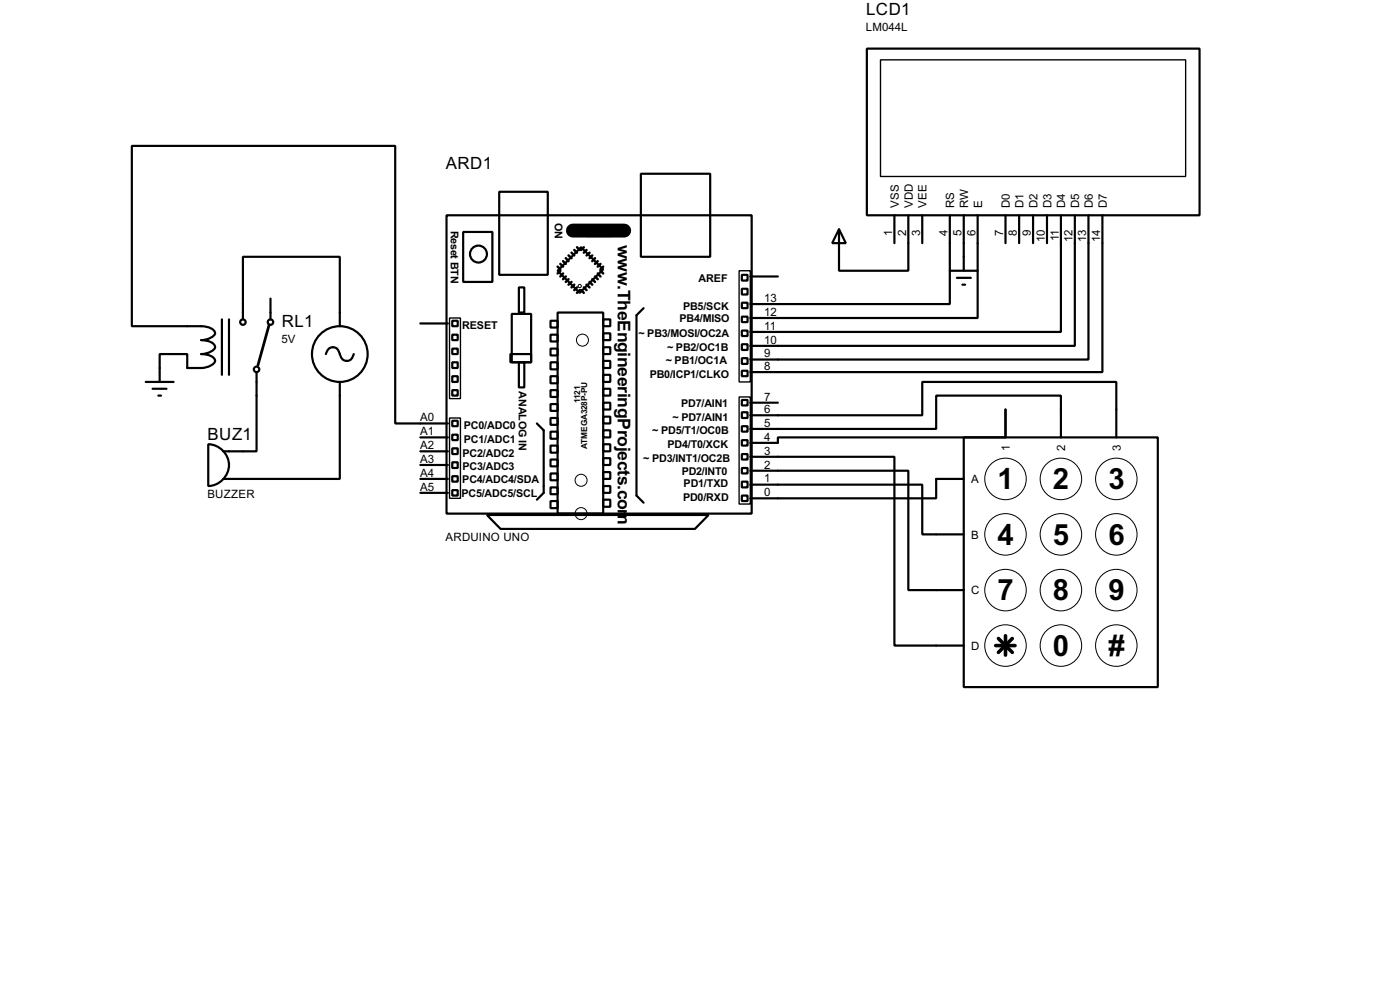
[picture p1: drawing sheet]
<svg xmlns="http://www.w3.org/2000/svg" width="256mm" height="180mm" viewBox="0 0 256 180" stroke-linecap="round" stroke-linejoin="round" font-family="sans-serif">
<g fill="none" stroke="#000" stroke-width=".4">
<path d="M158.8 8.9h61v30.5h-61zM81.8 39.4h55.9v54.6h-55.9zM91.5 35.1h8.9v15.2h-8.9zM117.4 31.8h12.7v15.2h-12.7zM163.9 39.4v5.1M166.4 39.4v10.2h-12.7v-7.6M169 39.4v5.1M174 39.4v16.3h-36.5M176.6 39.4v10.2M179.1 39.4v18.8h-41.6M184.2 39.4v5.1M186.7 39.4v5.1"/>
<path d="M189.3 39.4v5.1M191.8 39.4v5.1M194.4 39.4v21.4h-56.9M196.9 39.4v23.9h-59.4M199.4 39.4v26.4h-61.9M202 39.4v28.7h-64.5M40.7 58.5v10.1M42 58.5v10.1M44.5 58.5v-11.5h17.8v12.7M49.6 54.7v3.8M77 59.2h5.1M82.9 58.7h1v1h-1z"/>
<path d="M84.9 42.5h5.3v9.1h-5.3zM93.8 57.5h3.5v8.8h-3.5zM95.1 52.6h1v4.6h-1zM100.9 58.7h1.3v1.3h-1.3zM102.2 57.2h8.3v36.8h-8.3zM102.2 49.6l4.3-4.3 4 4-4.3 4.3zM107.5 41.2h4.6v2h-4.6zM110.5 58.5h1.3v1.2h-1.3zM117.9 56.4l-1.3 1.3v33l1.3 1.3M135.9 50.3h1.1v1.1h-1.1zM135.9 55.4h1.1v1h-1.1zM135.9 58h1.1v1h-1.1z"/>
<path d="M135.9 52.9h1.1v1h-1.1zM137.5 50.6h5M153.7 42l1.3 2.5h-2.5zM174 49.6h5.1M175.3 50.9h2.6M176.3 52.1h.5M26.7 69.9h5.1M28 71.2h2.5M29 72.4h.5M29.3 69.9v-5.1h5v2.6a7 7 0 0 0 4.3-.5 .9 .9 0 0 0 .7-1.2 2.8 2.8 0 0 0-2.4-.9 2.68 2.68 0 0 0 2.5-1.2 1.47 1.47 0 0 0-1.3-1.2l-1.2-.1a2.68 2.68 0 0 0 2.5-1.3 2.33 2.33 0 0 0-2.5-1.3h-12.7v-33h48.2v50.8h9.7M47 68.1v14.5h-6.1M59.7 64.8a1.28 1.28 0 0 1 1.3-1.3 1.28 1.28 0 0 1 1.3 1.3 1.28 1.28 0 0 0 1.2 1.3 1.28 1.28 0 0 0 1.3-1.3"/>
<path d="M62.3 69.9v17.8h-21.4M82.9 61.3h1v1h-1zM82.9 66.3h1v1.1h-1zM82.9 71.4h1v1h-1zM82.9 68.9h1v1h-1zM82.9 63.8h1v1h-1zM82.9 77h1v1h-1zM82.9 79.6h1v1h-1zM93.5 64.8h3.8v1.5h-3.8zM95.1 66.3h1v4.6h-1zM98.4 77.5l1.2 1.3v11.4l-1.2 1.3M100.9 61.3h1.3v1.2h-1.3z"/>
<path d="M100.9 63.8h1.3v1.3h-1.3zM100.9 66.3h1.3v1.3h-1.3zM100.9 68.9h1.3v1.3h-1.3zM100.9 71.4h1.3v1.3h-1.3zM100.9 74h1.3v1.2h-1.3zM100.9 76.5h1.3v1.3h-1.3zM100.9 79h1.3v1.3h-1.3zM110.5 61h1.3v1.3h-1.3zM110.5 63.6h1.3v1.2h-1.3zM110.5 66.1h1.3v1.3h-1.3zM110.5 68.6h1.3v1.3h-1.3zM110.5 71.2h1.3v1.2h-1.3z"/>
<path d="M110.5 73.7h1.3v1.3h-1.3zM110.5 76.3h1.3v1.2h-1.3zM110.5 78.8h1.3v1.3h-1.3zM135.9 60.5h1.1v1h-1.1zM135.9 63h1.1v1.1h-1.1zM135.9 65.6h1.1v1h-1.1zM135.9 67.9h1.1v1h-1.1zM135.9 73.2h1.1v1h-1.1zM135.9 75.5h1.1v1h-1.1zM135.9 78h1.1v1h-1.1zM137.5 78.5h34v-6.1h22.9v7.7M137.5 76h31.5v-6.1h35.5v10.2"/>
<path d="M137.5 73.7h5M38.2 81.3a3.8 3.8 0 0 1 3.8 3.8 3.8 3.8 0 0 1-3.8 3.9zM77 90.2h5.1M77 87.7h5.1M77 85.1h5.1M77 82.6h5.1M77 80.1h5.1M82.9 82.1h1v1h-1zM82.9 84.6h1v1.1h-1zM82.9 87.2h1v1h-1zM82.9 89.7h1v1h-1zM89.2 94.3h40.6l-2.5 2.5h-35.6z"/>
<path d="M100.9 81.6h1.3v1.3h-1.3zM100.9 84.1h1.3v1.3h-1.3zM100.9 86.7h1.3v1.2h-1.3zM100.9 89.2h1.3v1.3h-1.3zM100.9 91.7h1.3v1.3h-1.3zM110.5 81.3h1.3v1.3h-1.3zM110.5 83.9h1.3v1.2h-1.3zM110.5 86.4h1.3v1.3h-1.3zM110.5 89h1.3v1.2h-1.3zM110.5 91.5h1.3v1.3h-1.3zM135.9 80.6h1.1v1h-1.1zM135.9 83.1h1.1v1h-1.1z"/>
<path d="M135.9 85.7h1.1v1h-1.1zM135.9 88.2h1.1v1h-1.1zM135.9 90.7h1.1v1h-1.1zM137.5 88.7h31.5v9.1h7.6M137.5 86.2h28.9v21.8h10.2M137.5 83.6h26.4v34.6h12.7M176.6 80.1h35.5v45.7h-35.5zM176.6 87.7h-5.1v3.5h-34M184.2 80.1v-5.1v5.1h-41.7v1h-5"/>
<circle cx="44.5" cy="59" r=".5"/>
<circle cx="49.5" cy="59" r=".5"/>
<circle cx="87.6" cy="46.5" r="1.55"/>
<circle cx="47" cy="67.6" r=".5"/>
<circle cx="62.2" cy="64.8" r="5.1"/>
</g>
<path d="M105 42.2h9.4" fill="none" stroke="#000" stroke-width="2.6"/>
<g fill="none" stroke="#000" stroke-width=".45">
<path d="M102.2 48.8l.5 .5M102.7 48.3l.5 .5M102.7 49.6l-.5 .5M103.2 47.8l.5 .5M103.2 50.1l-.5 .5M103.7 47.3l.5 .5M103.7 50.6l-.5 .5M104.2 46.8l.5 .5M104.2 51.1l-.5 .5M104.7 46.3l.5 .5M104.7 51.6l-.5 .5M105.2 45.8l.5 .5"/>
<path d="M105.2 52.1l-.5 .5M105.7 45.3l.5 .5M105.7 52.6l-.5 .5M106.2 53.1l-.5 .5M106.5 53.1l.5 .5M107 52.6l.5 .5M107 45.3l-.5 .5M107.5 52.1l.5 .5M107.5 45.8l-.5 .5M108 51.6l.5 .5M108 46.3l-.5 .5M108.5 51.1l.5 .5"/>
<path d="M108.5 46.8l-.5 .5M109 50.6l.5 .5M109 47.3l-.5 .5M109.5 50.1l.5 .5M109.5 47.8l-.5 .5M110 49.6l.5 .5M110 48.3l-.5 .5M110.5 48.8l-.5 .5"/>
</g>
<g fill="none" stroke="#000" stroke-width=".18">
<circle cx="106.2" cy="52.4" r=".3"/>
<circle cx="106.7" cy="62.3" r="1.1"/>
<circle cx="106.4" cy="94" r="1.1"/>
<circle cx="106.4" cy="87.9" r="1.1"/>
<circle cx="184.2" cy="87.7" r="3.8"/>
<circle cx="184.2" cy="97.8" r="3.8"/>
<circle cx="194.3" cy="87.7" r="3.8"/>
<circle cx="194.3" cy="97.8" r="3.8"/>
<circle cx="204.5" cy="87.7" r="3.8"/>
<circle cx="204.5" cy="97.8" r="3.8"/>
<circle cx="184.2" cy="108" r="3.8"/>
<circle cx="184.2" cy="118.2" r="3.8"/>
<circle cx="194.3" cy="108" r="3.8"/>
<circle cx="194.3" cy="118.2" r="3.8"/>
<circle cx="204.5" cy="118.2" r="3.8"/>
<circle cx="204.5" cy="108" r="3.8"/>
</g>
<path d="M161.3 11h55.9v21.3h-55.9zM82.4 58.2h2v14.8h-2zM135.4 49.6h2.1v20.3h-2.1zM82.4 76.5h2v14.7h-2zM135.4 72.7h2.1v19.6h-2.1z" fill="none" stroke="#000" stroke-width=".25"/>
<path d="M49.3 59.5l-2 7.4" fill="none" stroke="#000" stroke-width=".5"/>
<path d="M182.4 118.2h3.6M182.9 116.9l2.6 2.5M184.2 116.4v3.5M185.5 116.9l-2.6 2.5" fill="none" stroke="#000" stroke-width=".65"/>
<g font-size="6">
<text x="182.7" y="89.6">1</text>
<text x="192.9" y="89.6">2</text>
<text x="203.1" y="89.6">3</text>
<text x="182.7" y="99.7">4</text>
<text x="192.9" y="99.7">5</text>
<text x="203.1" y="99.7">6</text>
<text x="182.7" y="109.9">7</text>
<text x="192.9" y="109.9">8</text>
<text x="203.1" y="109.9">9</text>
<text x="192.9" y="120.1">0</text>
<text x="203.1" y="120.1">#</text>
</g>
<g font-size="3.6">
<text x="113.2" y="44.8" transform="rotate(90 113.2 44.8)">w</text>
<text x="113.2" y="52.1" transform="rotate(90 113.2 52.1)">.TheEngineeringProjects.com</text>
</g>
<g font-size="3.5">
<text x="158.7" y="2.8">LCD1</text>
<text x="81.7" y="31">ARD1</text>
<text x="51.6" y="59.9">RL1</text>
<text x="38" y="80.5">BUZ1</text>
</g>
<g font-size="2.4">
<text x="158.6" y="5.6">LM044L</text>
<text x="164.7" y="38.1" transform="rotate(-90 164.7 38.1)">VSS</text>
<text x="167.2" y="38.1" transform="rotate(-90 167.2 38.1)">VDD</text>
<text x="169.8" y="38.1" transform="rotate(-90 169.8 38.1)">VEE</text>
<text x="174.8" y="38.1" transform="rotate(-90 174.8 38.1)">RS</text>
<text x="177.4" y="38.1" transform="rotate(-90 177.4 38.1)">RW</text>
<text x="179.9" y="38.1" transform="rotate(-90 179.9 38.1)">E</text>
<text x="185" y="38.1" transform="rotate(-90 185 38.1)">D0</text>
<text x="187.5" y="38.1" transform="rotate(-90 187.5 38.1)">D1</text>
<text x="190.1" y="38.1" transform="rotate(-90 190.1 38.1)">D2</text>
<text x="192.6" y="38.1" transform="rotate(-90 192.6 38.1)">D3</text>
<text x="195.2" y="38.1" transform="rotate(-90 195.2 38.1)">D4</text>
<text x="197.7" y="38.1" transform="rotate(-90 197.7 38.1)">D5</text>
<text x="200.2" y="38.1" transform="rotate(-90 200.2 38.1)">D6</text>
<text x="202.8" y="38.1" transform="rotate(-90 202.8 38.1)">D7</text>
<text x="163.5" y="43.1" transform="rotate(-90 163.5 43.1)">1</text>
<text x="166" y="43.1" transform="rotate(-90 166 43.1)">2</text>
<text x="168.6" y="43.1" transform="rotate(-90 168.6 43.1)">3</text>
<text x="173.6" y="43.1" transform="rotate(-90 173.6 43.1)">4</text>
<text x="176.2" y="43.1" transform="rotate(-90 176.2 43.1)">5</text>
<text x="178.7" y="43.1" transform="rotate(-90 178.7 43.1)">6</text>
<text x="183.8" y="43.1" transform="rotate(-90 183.8 43.1)">7</text>
<text x="186.3" y="43.1" transform="rotate(-90 186.3 43.1)">8</text>
<text x="188.9" y="43.1" transform="rotate(-90 188.9 43.1)">9</text>
<text x="191.4" y="44.3" transform="rotate(-90 191.4 44.3)">10</text>
<text x="194" y="44.1" transform="rotate(-90 194 44.1)">11</text>
<text x="196.5" y="44.3" transform="rotate(-90 196.5 44.3)">12</text>
<text x="199" y="44.2" transform="rotate(-90 199 44.2)">13</text>
<text x="201.6" y="44.2" transform="rotate(-90 201.6 44.2)">14</text>
<text x="140" y="57.8">12</text>
<text x="140" y="55.3">13</text>
<text x="51.6" y="62.8">5V</text>
<text x="140" y="65.4">9</text>
<text x="140" y="62.9">10</text>
<text x="140" y="60.3">11</text>
<text x="140" y="67.7">8</text>
<text x="77" y="77.1">A0</text>
<text x="140" y="75.6">6</text>
<text x="140" y="73.3">7</text>
<text x="77" y="82.2">A2</text>
<text x="77" y="79.7">A1</text>
<text x="140" y="83.2">3</text>
<text x="140" y="80.7">4</text>
<text x="140" y="78.1">5</text>
<text x="185" y="82.5" transform="rotate(-90 185 82.5)">1</text>
<text x="195.2" y="82.5" transform="rotate(-90 195.2 82.5)">2</text>
<text x="205.3" y="82.5" transform="rotate(-90 205.3 82.5)">3</text>
<text x="77" y="89.8">A5</text>
<text x="77" y="87.3">A4</text>
<text x="77" y="84.7">A3</text>
<text x="140" y="88.3">1</text>
<text x="140" y="85.7">2</text>
<text x="177.9" y="88.5">A</text>
<text x="38" y="91.2">BUZZER</text>
<text x="140" y="90.8">0</text>
<text x="81.6" y="99">ARDUINO UNO</text>
<text x="177.9" y="98.6">B</text>
<text x="177.9" y="108.8">C</text>
<text x="177.9" y="119">D</text>
</g>
<g font-size="2.2">
<text x="101.7" y="40.8" transform="rotate(90 101.7 40.8)">ON</text>
<text x="82.6" y="42.2" transform="rotate(90 82.6 42.2)">Reset BTN</text>
<text x="128" y="51.6">AREF</text>
<text x="124.5" y="58.9">PB4/MISO</text>
<text x="125.1" y="56.7">PB5/SCK</text>
<text x="84.7" y="60.2">RESET</text>
<text x="117" y="61.7">~ PB3/MOSI/OC2A</text>
<text x="122.2" y="64.3">~ PB2/OC1B</text>
<text x="95.1" y="71.6" transform="rotate(90 95.1 71.6)">ANALOG IN</text>
<text x="119" y="69.1">PB0/ICP1/CLKO</text>
<text x="122" y="66.6">~ PB1/OC1A</text>
<text x="123.2" y="77">~ PD7/AIN1</text>
<text x="124.8" y="74.4">PD7/AIN1</text>
<text x="84.7" y="83.6">PC2/ADC2</text>
<text x="85" y="81.1">PC1/ADC1</text>
<text x="85" y="78.5">PC0/ADC0</text>
<text x="119.5" y="79.5">~ PD5/T1/OC0B</text>
<text x="122.3" y="82.1">PD4/T0/XCK</text>
<text x="84.7" y="88.4">PC4/ADC4/SDA</text>
<text x="84.7" y="86.1">PC3/ADC3</text>
<text x="117.9" y="84.6">~ PD3/INT1/OC2B</text>
<text x="124.9" y="86.9">PD2/INT0</text>
<text x="125.2" y="89.2">PD1/TXD</text>
<text x="84.5" y="91">PC5/ADC5/SCL</text>
<text x="125.1" y="91.7">PD0/RXD</text>
</g>
<g font-size="1.7">
<text x="106.3" y="73.7" transform="rotate(-90 106.3 73.7)">1121</text>
<text x="107.6" y="82.2" transform="rotate(-90 107.6 82.2)">ATMEGA328P-PU</text>
</g>
</svg>
